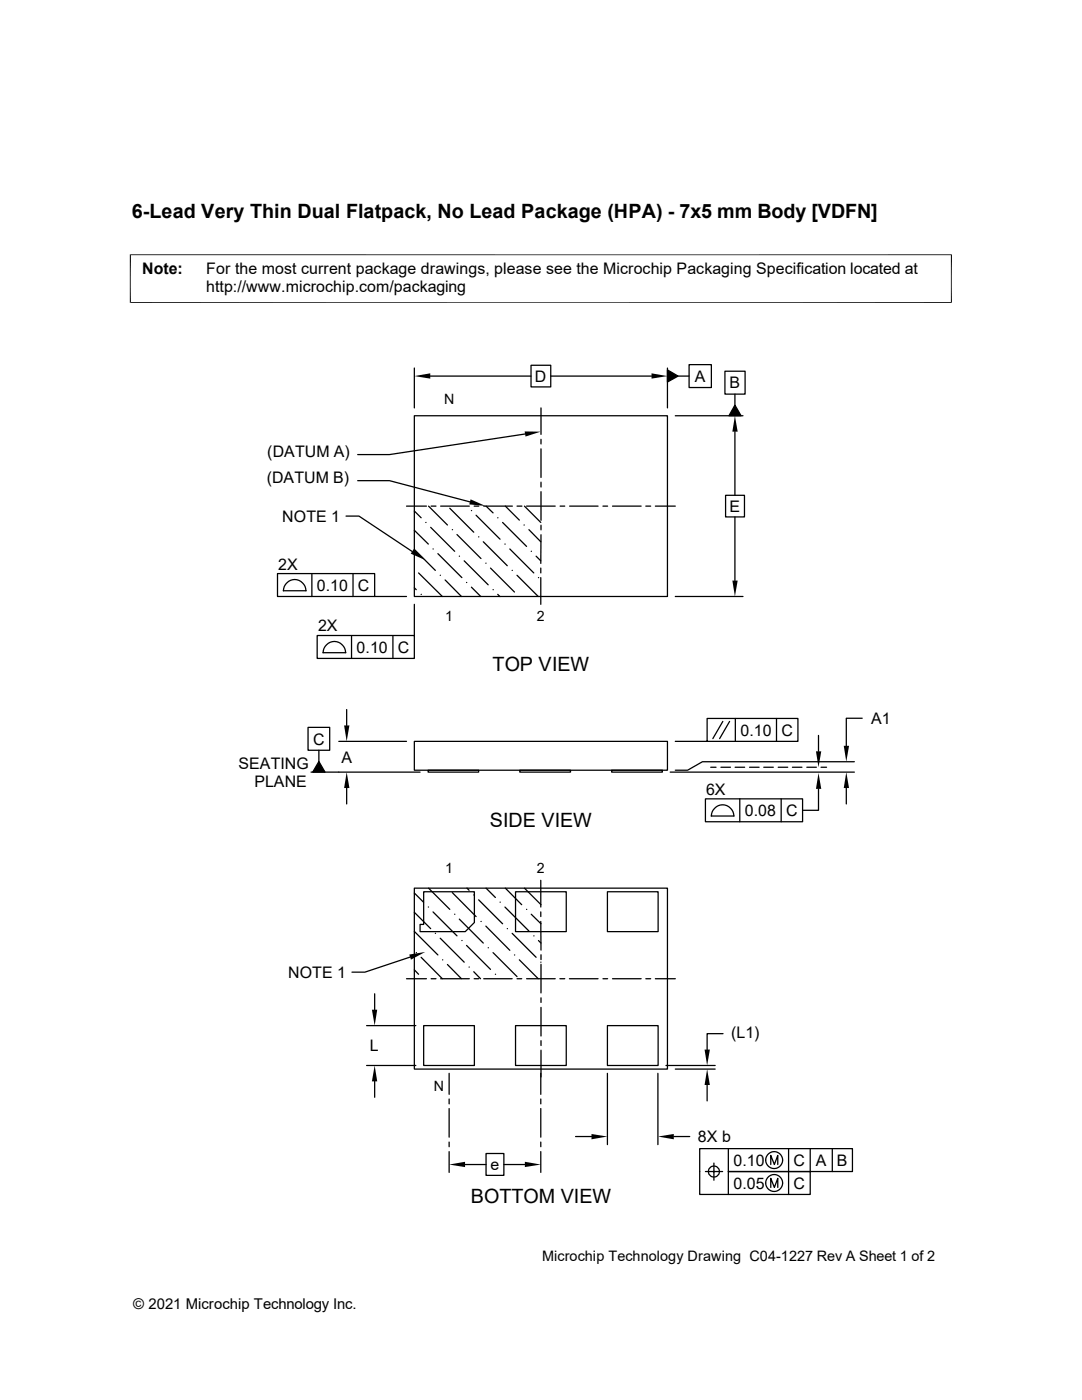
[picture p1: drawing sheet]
<svg xmlns="http://www.w3.org/2000/svg" width="216mm" height="279mm" viewBox="0 0 216 279" stroke-linecap="round" stroke-linejoin="round" font-family="sans-serif">
<g fill="none" stroke="#000" stroke-width=".25">
<path d="M82.7 73.4v8M85.9 75.1h20.1M106 72.9h3.9v4.3h-3.9zM109.9 75.1h20.1M133.2 73.8l2.1 1.3-2.1 1.1zM133.2 73.4v8M135.3 75.1h2.2M137.5 72.8h4.4v4.5h-4.4zM144.7 74.1h4v4.6h-4zM146.6 78.7v2.2M71.4 95.9h6.3l16.1 4.3M82.7 83h50.5v36h-50.5z"/>
<path d="M104.8 86.6l-27.1 4.1h-6.3M107.9 81.4v5.3M107.9 87.7v.9M107.9 89.6v5.7M107.9 96.2v1M107.9 98.1v5.7M134.7 83h13.6M144.8 98.8h3.7v4.4h-3.7zM146.6 80.9l1.3 2.1h-2.4zM146.6 86.1v12.7M55.4 114.5h19.4v4.5h-19.4zM56.5 117.9h4.6"/>
<path d="M56.6 117.9a2.24 2.24 0 0 1 2.2-2.2 2.24 2.24 0 0 1 2.2 2.2M62.2 114.5v4.5M69 103h2.6l10.7 7.1M70.4 114.5v4.5M74.8 119h6.3M81.1 101h4M82.7 117.3l.4 .4M82.7 109.6l4.2 4.2M82.7 105.8l2.8 2.8M82.7 102l1.3 1.3M83.5 114.3l4.8 4.7M84 118.6h.1"/>
<path d="M85 104.3h.1M85.5 101l3.8 3.8M85.9 105.2l4.8 4.8M86 101h1M86.4 109.6h.1M87.4 110.5l4.8 4.8M87.8 114.8h.1M87.9 101h5.7M88.8 115.7l3.3 3.3M89.7 101.4l4.8 4.8M90.3 105.7h.1M91.2 106.7l4.8 4.8"/>
<path d="M91.7 111h.1M92.6 111.9l4.8 4.8M93.1 116.2h.1M94.1 117.2l1.8 1.8M94.1 101.9h.1M94.6 101h.9M95 102.8l4.8 4.8M95.5 107.1h.1M96.4 108.1l4.8 4.8M96.5 101h5.7M96.9 112.4h.1M97 101l1.4 1.4"/>
<path d="M97.9 113.4l4.8 4.8M98.4 117.7h.1M99.3 118.6l.4 .4M99.3 103.3h.1M100.3 104.3l4.8 4.8M100.8 108.6h.1M100.8 101l2.8 2.8M101.7 109.6l4.8 4.7M102.2 113.8h.1M103.2 114.8l4.2 4.2M103.2 101h.9M104.6 104.8h.1"/>
<path d="M104.6 101l3.3 3.3M105.1 101h5.7M105.5 105.7l2.4 2.4M106 110h.1M107 111l.9 .9M107.4 115.3h.1M107.9 113.4v.9M107.9 115.3v5.3M107.9 104.8v.9M107.9 106.7v5.7M111.8 101h.9M113.7 101h5.6"/>
<path d="M120.3 101h.9M122.2 101h5.7M128.9 101h.9M130.8 101h3.9M134.7 119h13.6M146.6 103.2v12.7M63.3 126.8h19.4v4.6h-19.4zM69 130.3a2.24 2.24 0 0 0-2.3-2.3 2.24 2.24 0 0 0-2.2 2.3h4.5M70.1 126.8v4.6M78.4 126.8v4.6M82.7 120.6v6.2M61.5 145.2h4.3v4.5h-4.3z"/>
<path d="M62.1 154.1h21.7M63.6 152l1.3 2.1h-2.5zM63.6 149.7v2.3M67.6 148h13.5M69.2 141.6v3.2M69.2 157.3v3.1M82.7 148h50.5v5.7h-50.5zM85.4 153.7h10.1v.4h-10.1zM103.7 153.7h10.1v.4h-10.1zM122 153.7h10.2v.4h-10.2zM133.7 154.1h36.8M134.7 148h24.5v-4.6h-18.1v4.6"/>
<path d="M140.8 159.4h19.3v4.6h-19.3zM141.8 153.1h1.1M143.8 153.1h2M144.2 144l-2 3.4M145.6 144l-2 3.4M146.7 153.1h1.9M146.7 143.4v4.6M147.6 159.4v4.6M149.6 153.1h1.9M152.4 153.1h1.9M154.9 143.4v4.6M155.3 153.1h1.9"/>
<path d="M155.9 159.4v4.6M158.1 153.1h1.9M161 153.1h1.9M163.3 157.4v4.3h-3.2M163.3 146.8v3.1M163.8 153.1h1.1M168.9 157.3v3.1M170.5 152h-30.3l-3 1.7h-2.5M172 143.3h-3.1v5.5M82.7 177.2h50.5v36.2h-50.5zM82.7 178.2l1.8 1.8M84.5 178h10.2v6.1l-1.9 1.8h-9v-1.4h.7z"/>
<path d="M85.5 177.2l4.2 4.3M90.3 178.1l4.7 4.8M93.2 177.2l.4 .5M94.5 178.6h.1M95.5 179.6l4.8 4.8M97 177.2l1.8 1.9M100.8 177.2l3.3 3.4M102.9 178h10.1v7.9h-10.1zM104.6 177.2l3.3 3.4M107.9 175.7v5.3M121.2 178h10.1v7.9h-10.1zM146.4 162.9a2.24 2.24 0 0 0-2.2-2.3 2.24 2.24 0 0 0-2.3 2.3h4.6"/>
<path d="M74.8 198.3v3.2M81.1 195.3h4M81.8 191l-9 3h-2.6M82.7 193.5l.8 .9M82.7 185.9l4.7 4.7M82.7 182.1l3.2 3.2M83.1 190.1h.1M84 191.1l4.3 4.2M85.5 181h.1M86 195.3h1M86.4 182l4.8 4.8M86.9 186.3h.1"/>
<path d="M87.8 187.2l4.8 4.8M87.9 195.3h5.7M88.3 191.6h.1M89.3 192.5l2.8 2.8M90.7 182.5h.1M91.7 183.4l4.7 4.8M92.2 187.7h.1M93.1 188.7l4.8 4.8M93.6 193h.1M94.5 193.9l1.4 1.4M94.6 195.3h.9M96 183.9h.1"/>
<path d="M96.5 195.3h5.7M96.9 184.8l4.8 4.9M97.4 189.1h.1M98.4 190.1l4.8 4.8M98.8 194.4h.1M99.8 180h.1M100.8 181l4.7 4.8M101.2 185.3h.1M102.2 186.3l4.8 4.8M102.7 190.6h.1M103.2 195.3h.9M103.6 191.6l3.8 3.7"/>
<path d="M105.1 181.5h.1M105.1 195.3h5.7M106 182.5l1.9 1.9M106.5 186.8h.1M107.4 187.7l.5 .5M107.9 192h.1M107.9 182v.9M107.9 183.9v5.7M107.9 190.5v1M107.9 192.4v5.8M107.9 199.1v1M111.7 195.3h1"/>
<path d="M113.6 195.3h5.7M120.3 195.3h.9M122.2 195.3h5.7M128.9 195.3h.9M130.8 195.3h3.9M73.2 212.6h9.8M73.2 204.7h9.8M74.8 215.8v3.2M84.5 204.7h10.2v7.9h-10.2zM89.6 214.2v4.2M89.6 219.3v1M102.9 204.7h10.1v7.9h-10.1z"/>
<path d="M107.9 214.2v4.2M107.9 219.3v1M107.9 201v5.8M107.9 207.7v1M107.9 209.6v5.3M121.2 204.7h10.1v7.9h-10.1zM121.2 214.2v14.2M131.3 214.2v14.2M132.9 212.6h9.8M134.7 213.4h8M141.1 216.5v3.2M144.3 206.3h-3.2v3.2"/>
<path d="M89.6 221.2v5.7M89.6 227.9v1M89.6 229.8v4.2M92.8 232.4h4.2M97 230.2h3.5v4.4h-3.5zM100.5 232.4h4.2M107.9 221.2v5.7M107.9 227.9v1M107.9 229.8v4.2M114.9 226.8h3.1M134.5 226.8h3.1M140.8 233.8h3.4"/>
<path d="M142.5 232.1v3.4M145.3 229.2v4.6h16.4v4.6h-22.1v-9.2h30.5v4.6h-24.8v4.6M153.8 232.4v-1.8l.7 1.8 .7-1.8v1.8M153.8 237v-1.8l.7 1.8 .7-1.8v1.8M157.4 229.2v9.2M161.7 229.2v4.6M166.1 229.2v4.6"/>
<circle cx="142.4" cy="233.8" r="1.11"/>
<circle cx="154.5" cy="236.1" r="1.69"/>
<circle cx="154.5" cy="231.5" r="1.69"/>
</g>
<g fill="#000">
<path d="M82.7 75.1l3.2-.6v1.1zM130 74.5l3.2 .6-3.2 .5zM133.2 73.8l2.1 1.3-2.1 1.1zM93.9 99.7l3 1.3-3.3-.3zM104.7 86.1h3.2l-3 1zM146.6 83l.6 3.1h-1.1zM146.6 80.9l1.3 2.1h-2.4zM82.5 109.6l2.4 2.2-2.9-1.3zM146.1 115.9h1.1l-.6 3.1zM63.6 152l1.3 2.1h-2.5zM68.7 144.8h1l-.5 3.2zM69.2 154.1l.5 3.2h-1z"/>
<path d="M163.3 154.3l.6 3.1h-1.1zM162.8 149.9h1.1l-.6 3.2zM168.9 154.1l.5 3.2h-1zM168.4 148.8h1l-.5 3.2zM81.7 190.5l3.1-.5-2.8 1.5zM74.8 212.6l.5 3.2h-1.1zM74.2 201.5h1.1l-.5 3.2zM141.1 213.4l.5 3.1h-1zM140.6 209.5h1l-.5 3.1zM89.6 232.4l3.2-.5v1zM104.7 231.9l3.2 .5-3.2 .5zM118 226.3l3.2 .5-3.2 .6z"/>
<path d="M131.3 226.8l3.2-.5v1.1z"/>
</g>
<path d="M26 50.8v9.7M189.8 50.8v9.7" fill="none" stroke="#000" stroke-width=".21"/>
<path d="M25.9 50.8h164M25.9 60.4h164" fill="none" stroke="#000" stroke-width=".2"/>
<g font-size="3.9">
<text x="26.3" y="43.5">6-Lead Very Thin Dual Flatpack, No Lead Package (HPA) - 7x5 mm Body [VDFN]</text>
<text x="98.3" y="133.9">TOP VIEW</text>
<text x="97.7" y="165">SIDE VIEW</text>
<text x="93.9" y="240">BOTTOM VIEW</text>
</g>
<g font-size="3.2">
<text x="28.4" y="54.6">Note:</text>
<text x="41.1" y="54.6">For the most current package drawings, please see the Microchip Packaging Specification located at</text>
<text x="41.1" y="58.3">http://www.microchip.com/packaging</text>
<text x="106.7" y="76.2">D</text>
<text x="138.6" y="76.2">A</text>
<text x="145.6" y="77.5">B</text>
<text x="53.3" y="91.3">(DATUM A)</text>
<text x="53.2" y="96.4">(DATUM B)</text>
<text x="56.3" y="104.1">NOTE 1</text>
<text x="145.5" y="102.2">E</text>
<text x="55.5" y="113.7">2X</text>
<text x="63.2" y="117.9">0.10</text>
<text x="71.4" y="117.9">C</text>
<text x="63.5" y="126">2X</text>
<text x="71.2" y="130.3">0.10</text>
<text x="79.4" y="130.3">C</text>
<text x="62.5" y="148.6">C</text>
<text x="147.7" y="146.8">0.10</text>
<text x="155.9" y="146.8">C</text>
<text x="173.8" y="144.5">A1</text>
<text x="47.6" y="153.4">SEATING</text>
<text x="68.1" y="152.2">A</text>
<text x="50.8" y="157.1">PLANE</text>
<text x="140.9" y="158.7">6X</text>
<text x="148.6" y="162.9">0.08</text>
<text x="156.8" y="162.9">C</text>
<text x="57.5" y="195.2">NOTE 1</text>
<text x="73.8" y="209.8">L</text>
<text x="145.9" y="207.1">(L1)</text>
<text x="139.3" y="228">8X b</text>
<text x="97.9" y="233.5">e</text>
<text x="146.3" y="232.7">0.10</text>
<text x="158.3" y="232.7">C</text>
<text x="162.8" y="232.7">A</text>
<text x="167" y="232.7">B</text>
<text x="146.3" y="237.2">0.05</text>
<text x="158.3" y="237.2">C</text>
</g>
<text font-size="3" x="26.6" y="261.3">© 2021 Microchip Technology Inc.</text>
<text font-size="2.9" x="108.2" y="251.6">Microchip Technology Drawing C04-1227 Rev A Sheet 1 of 2</text>
<g font-size="2.8">
<text x="88.6" y="80.6">N</text>
<text x="88.8" y="123.9">1</text>
<text x="107.1" y="123.9">2</text>
<text x="88.8" y="174.2">1</text>
<text x="107.1" y="174.2">2</text>
<text x="86.6" y="217.7">N</text>
</g>
</svg>
